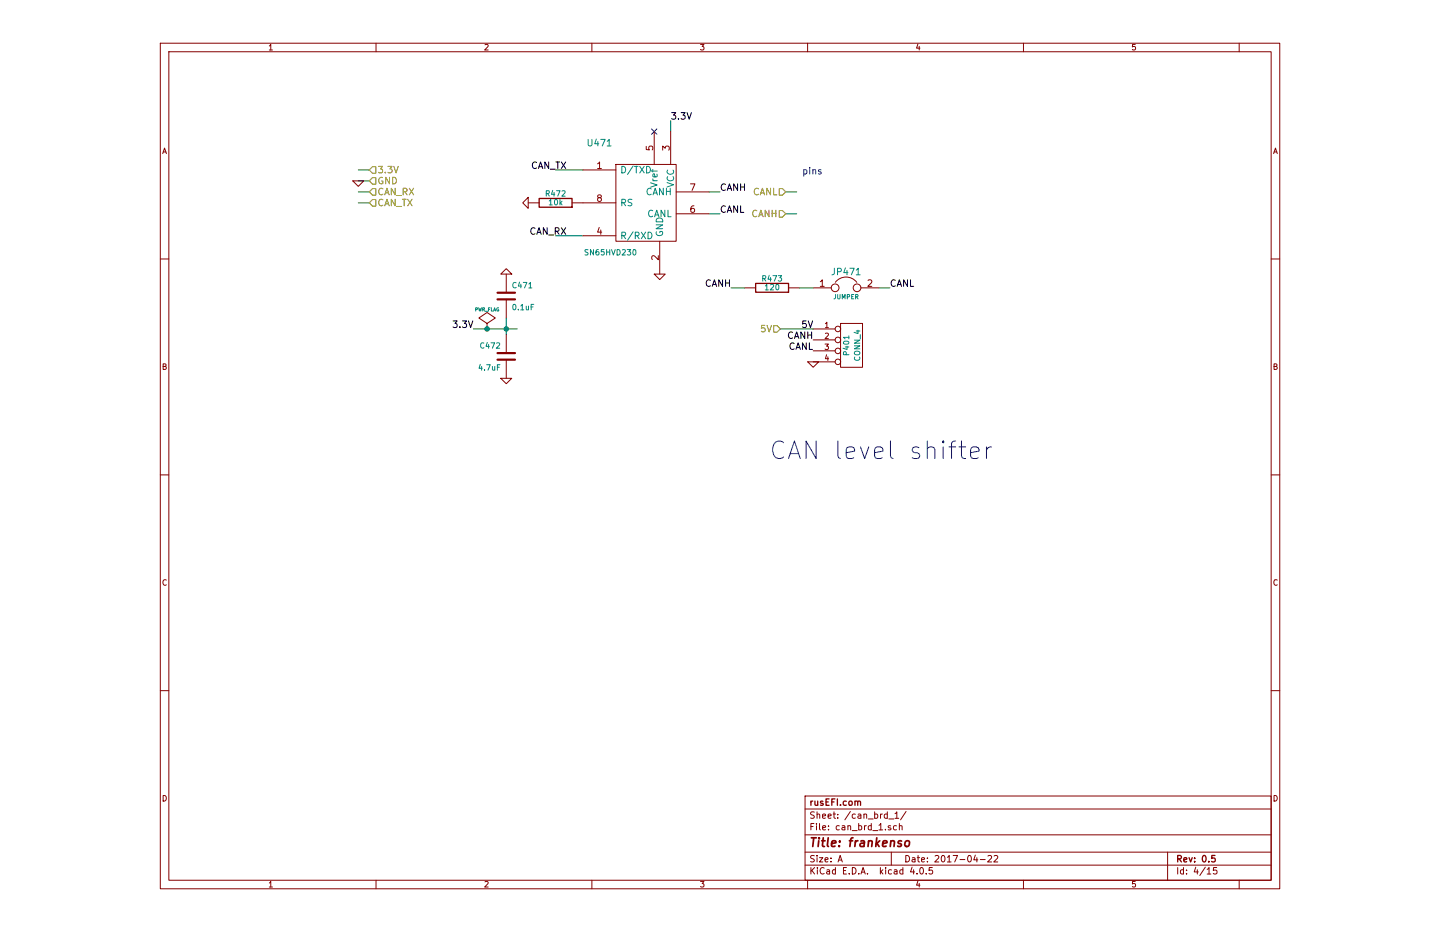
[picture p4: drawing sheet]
EESchema Schematic File Version 2
LIBS:KICAD_Older_Version
LIBS:power
LIBS:device
LIBS:transistors
LIBS:conn
LIBS:linear
LIBS:regul
LIBS:74xx
LIBS:cmos4000
LIBS:adc-dac
LIBS:memory
LIBS:xilinx
LIBS:microcontrollers
LIBS:dsp
LIBS:microchip
LIBS:analog_switches
LIBS:motorola
LIBS:texas
LIBS:intel
LIBS:audio
LIBS:interface
LIBS:digital-audio
LIBS:philips
LIBS:display
LIBS:cypress
LIBS:siliconi
LIBS:opto
LIBS:atmel
LIBS:contrib
LIBS:valves
LIBS:176122-6
LIBS:art-electro-conn
LIBS:art-electro-conn_2
LIBS:art-electro-ic
LIBS:art-electro-max
LIBS:art-electro-power
LIBS:LMV324IDR
LIBS:logo
LIBS:logo_flipped
LIBS:MAX9926-9927
LIBS:max9939
LIBS:max31855
LIBS:stm32
LIBS:tc4427
LIBS:lm2596
LIBS:mos_p_numbered-pins
LIBS:rn-41
LIBS:skqucaa010_joystick
LIBS:itead_hc-0X_bluetooth
LIBS:joystick_SKRHAAE010
LIBS:STM32F407IGT6
LIBS:slc_oem
LIBS:mos_n_numbered-pins
LIBS:crystal(mc306)
LIBS:pololu_a4988
LIBS:Pololu_DRV8880
LIBS:frankenso-cache
EELAYER 25 0
EELAYER END
$Descr A 11000 8500
encoding utf-8
Sheet 4 15
Title "frankenso"
Date "2017-04-22"
Rev "0.5"
Comp "rusEFI.com"
Comment1 ""
Comment2 ""
Comment3 ""
Comment4 ""
$EndDescr
$Comp
L PWR_FLAG #FLG078
U 1 1
P 3375 3000
F 0 "#FLG078" H 3375 3095 30  0001 C CNN
F 1 "PWR_FLAG" H 3375 3180 30  0000 C CNN
F 2 "" H 3375 3000 60  0000 C CNN
F 3 "" H 3375 3000 60  0000 C CNN
	1    3375 3000
	1    0    0    -1  
$EndComp
$Comp
L C C472
U 1 1
P 3550 3250
F 0 "C472" H 3600 3350 50  0000 L CNN
F 1 "4.7uF" H 3600 3150 50  0000 L CNN
F 2 "SM0805" V 1130 2600 60  0001 C CNN
F 3 "" H 3550 3250 60  0001 C CNN
F 4 "TDK,CGA4J3X5R1H475K125AB" V 1130 2600 60  0001 C CNN "MFG,MFG#"
F 5 "DIGI,445-7882-6-ND" V 1130 2600 60  0001 C CNN "VEND1,VEND1#"
	1    3550 3250
	-1   0    0    -1  
$EndComp
$Comp
L C C471
U 1 1
P 3550 2700
F 0 "C471" H 3600 2800 50  0000 L CNN
F 1 "0.1uF" H 3600 2600 50  0000 L CNN
F 2 "SM0805" V 1130 2600 60  0001 C CNN
F 3 "" H 3550 2700 60  0001 C CNN
F 4 "AVX,08055C104KAT2A" V 1130 2600 60  0001 C CNN "MFG,MFG#"
F 5 "DIGI,478-1395-1-ND" V 1130 2600 60  0001 C CNN "VEND1,VEND1#"
	1    3550 2700
	1    0    0    -1  
$EndComp
$Comp
L GND #PWR079
U 1 1
P 3550 3450
F 0 "#PWR079" H 3550 3450 30  0001 C CNN
F 1 "GND" H 3550 3380 30  0001 C CNN
F 2 "" H 3550 3450 60  0001 C CNN
F 3 "" H 3550 3450 60  0001 C CNN
	1    3550 3450
	1    0    0    -1  
$EndComp
$Comp
L GND #PWR080
U 1 1
P 3550 2500
F 0 "#PWR080" H 3550 2500 30  0001 C CNN
F 1 "GND" H 3550 2430 30  0001 C CNN
F 2 "" H 3550 2500 60  0001 C CNN
F 3 "" H 3550 2500 60  0001 C CNN
	1    3550 2500
	-1   0    0    1   
$EndComp
$Comp
L GND #PWR081
U 1 1
P 4950 2500
F 0 "#PWR081" H 4950 2500 30  0001 C CNN
F 1 "GND" H 4950 2430 30  0001 C CNN
F 2 "" H 4950 2500 60  0001 C CNN
F 3 "" H 4950 2500 60  0001 C CNN
	1    4950 2500
	1    0    0    -1  
$EndComp
NoConn ~ 4900 1200
$Comp
L R R472
U 1 1
P 4000 1850
F 0 "R472" V 4080 1850 50  0000 C CNN
F 1 "10k" V 4000 1850 50  0000 C CNN
F 2 "SM0805" V 1130 2600 60  0001 C CNN
F 3 "" H 4000 1850 60  0001 C CNN
F 4 "BOURNS,CR0805-FX-1002ELF" V 1130 2600 60  0001 C CNN "MFG,MFG#"
F 5 "DIGI,CR0805-FX-1002ELFCT-ND" V 1130 2600 60  0001 C CNN "VEND1,VEND1#"
	1    4000 1850
	0    1    -1   0   
$EndComp
$Comp
L GND #PWR082
U 1 1
P 3750 1850
F 0 "#PWR082" H 3750 1850 30  0001 C CNN
F 1 "GND" H 3750 1780 30  0001 C CNN
F 2 "" H 3750 1850 60  0001 C CNN
F 3 "" H 3750 1850 60  0001 C CNN
	1    3750 1850
	0    1    1    0   
$EndComp
$Comp
L GND #PWR083
U 1 1
P 2200 1650
F 0 "#PWR083" H 2200 1650 30  0001 C CNN
F 1 "GND" H 2200 1580 30  0001 C CNN
F 2 "" H 2200 1650 60  0001 C CNN
F 3 "" H 2200 1650 60  0001 C CNN
	1    2200 1650
	1    0    0    -1  
$EndComp
Text Label 4100 1550 2    60   ~ 0
CAN_TX
Text Label 4100 2150 2    60   ~ 0
CAN_RX
Connection ~ -4675 3450
Wire Wire Line
	3550 2900 3550 3050
Connection ~ 3550 3000
Wire Wire Line
	3250 3000 3650 3000
Connection ~ 3375 3000
Wire Wire Line
	2200 1750 2300 1750
Wire Wire Line
	2200 1850 2300 1850
Wire Wire Line
	2200 1550 2300 1550
Wire Wire Line
	4250 2150 4000 2150
Wire Wire Line
	4250 1550 4000 1550
Text Label 5500 1750 0    60   ~ 0
CANH
Text Label 5500 1950 0    60   ~ 0
CANL
Wire Wire Line
	6200 1750 6100 1750
Wire Wire Line
	6200 1950 6100 1950
Wire Wire Line
	5400 1750 5500 1750
Wire Wire Line
	5400 1950 5500 1950
Text Label 5050 1100 0    60   ~ 0
3.3V
Wire Wire Line
	5050 1200 5050 1100
$Comp
L SN65HVD230 U471
U 1 1
P 4800 1850
F 0 "U471" H 4400 2400 60  0000 C CNN
F 1 "SN65HVD230" H 4500 1400 50  0000 C CNN
F 2 "SO8E" H 4800 1850 60  0001 C CNN
F 3 "" H 4800 1850 60  0000 C CNN
F 4 "TI,SN65HVD230QD" H 4800 1850 60  0001 C CNN "MFG,MFG#"
F 5 "DIGI,296-13123-5-ND" H 4800 1850 60  0001 C CNN "VEND1,VEND1#"
	1    4800 1850
	1    0    0    -1  
$EndComp
$Comp
L R R473
U 1 1
P 5975 2625
F 0 "R473" V 6055 2625 50  0000 C CNN
F 1 "120" V 5975 2625 50  0000 C CNN
F 2 "SM0805" V 1130 2600 60  0001 C CNN
F 3 "" H 5975 2625 60  0001 C CNN
F 4 "ECG,ERA6AEB121V" V 1130 2600 60  0001 C CNN "MFG,MFG#"
F 5 "DIGI,P120DACT-ND" V 1130 2600 60  0001 C CNN "VEND1,VEND1#"
	1    5975 2625
	0    1    -1   0   
$EndComp
$Comp
L JUMPER JP471
U 1 1
P 6650 2625
F 0 "JP471" H 6650 2775 60  0000 C CNN
F 1 "JUMPER" H 6650 2545 40  0000 C CNN
F 2 "JUMPER-2" V 1130 2600 60  0001 C CNN
F 3 "" H 6650 2625 60  0001 C CNN
F 4 "JUMPER-WIRE,0R" V 1130 2600 60  0001 C CNN "MFG,MFG#"
F 5 "JUMPER-WIRE,0R" V 1130 2600 60  0001 C CNN "VEND1,VEND1#"
	1    6650 2625
	1    0    0    -1  
$EndComp
Wire Wire Line
	6225 2625 6350 2625
Text Label 5600 2625 2    60   ~ 0
CANH
Text Label 7050 2625 0    60   ~ 0
CANL
Wire Wire Line
	6950 2625 7050 2625
Wire Wire Line
	5725 2625 5600 2625
Text Notes 5950 4200 0    160  ~ 0
CAN level shifter
Text Notes 6250 1600 0    60   ~ 0
pins
Text HLabel 6100 1950 0    60   Input ~ 0
CANH
Text HLabel 6100 1750 0    60   Input ~ 0
CANL
Wire Wire Line
	2200 1650 2300 1650
Text HLabel 2300 1550 2    60   Input ~ 0
3.3V
Text HLabel 2300 1650 2    60   Input ~ 0
GND
Text HLabel 2300 1750 2    60   Input ~ 0
CAN_RX
Text HLabel 2300 1850 2    60   Input ~ 0
CAN_TX
Text Label 3250 3000 2    60   ~ 0
3.3V
$Comp
L CONN_4 P401
U 1 1
P 6700 3150
F 0 "P401" V 6650 3150 50  0000 C CNN
F 1 "CONN_4" V 6750 3150 50  0000 C CNN
F 2 "SIL-4" H 6700 3150 60  0001 C CNN
F 3 "" H 6700 3150 60  0000 C CNN
	1    6700 3150
	1    0    0    -1  
$EndComp
Text Label 6350 3200 2    60   ~ 0
CANL
Text Label 6350 3100 2    60   ~ 0
CANH
$Comp
L GND #PWR084
U 1 1
P 6350 3300
F 0 "#PWR084" H 6350 3300 30  0001 C CNN
F 1 "GND" H 6350 3230 30  0001 C CNN
F 2 "" H 6350 3300 60  0001 C CNN
F 3 "" H 6350 3300 60  0001 C CNN
	1    6350 3300
	1    0    0    -1  
$EndComp
Text Label 6350 3000 2    60   ~ 0
5V
Text HLabel 6050 3000 0    60   Input ~ 0
5V
Wire Wire Line
	6350 3000 6050 3000
$EndSCHEMATC
